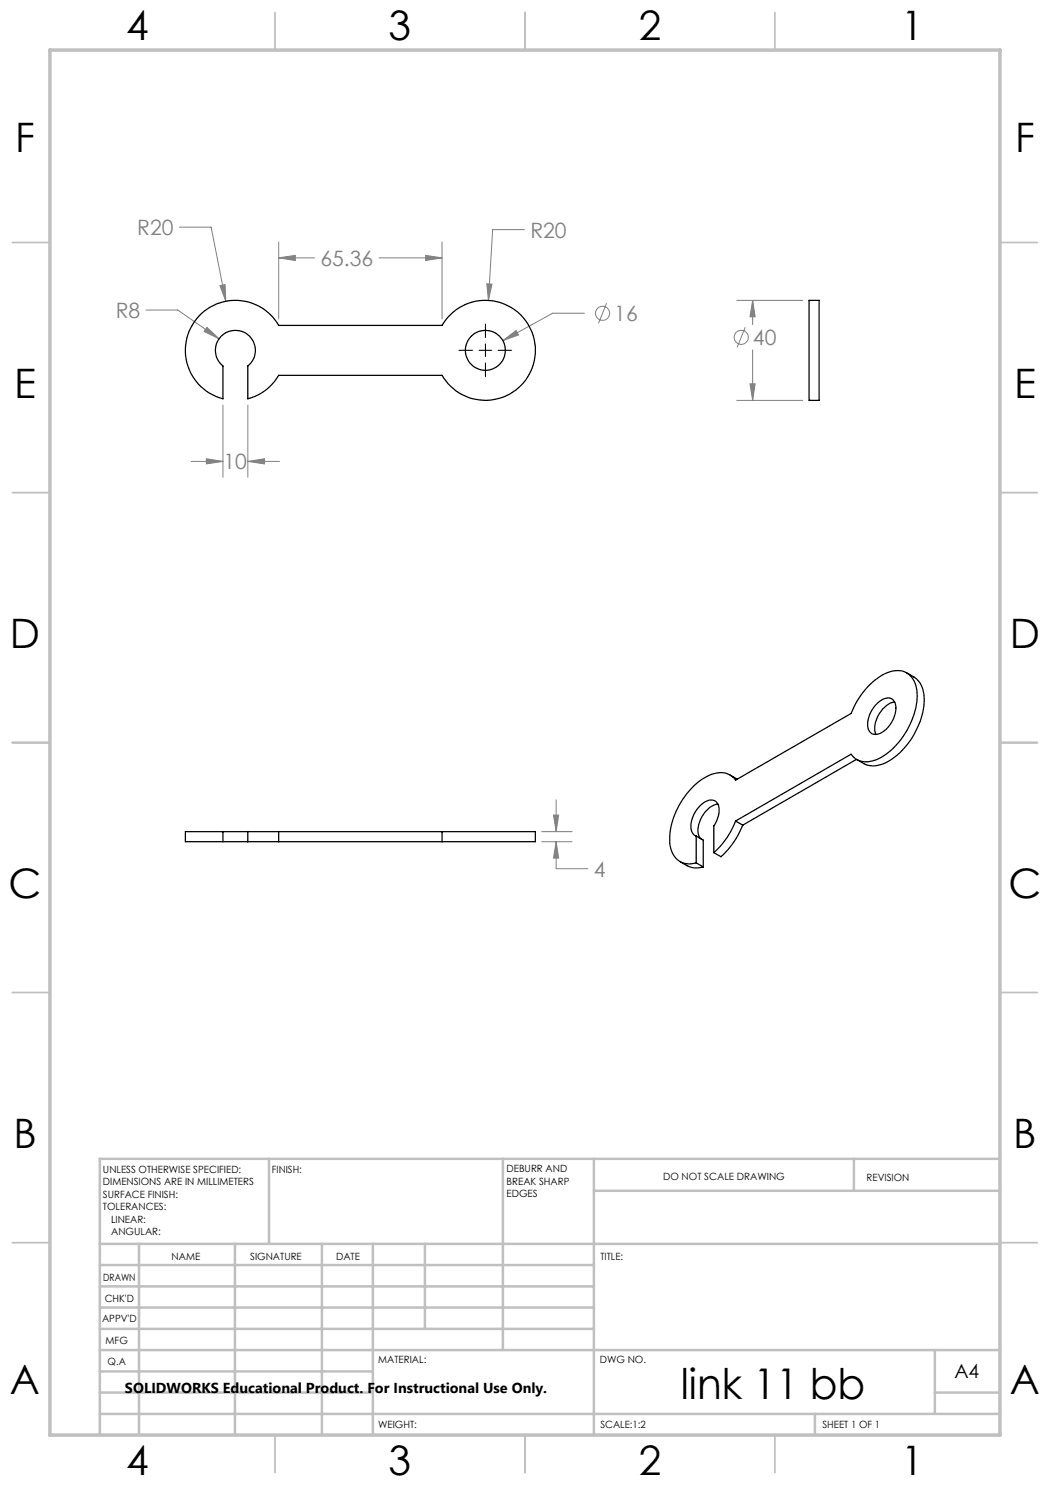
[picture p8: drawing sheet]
<svg xmlns="http://www.w3.org/2000/svg" width="210mm" height="297mm" viewBox="0 0 210 297" stroke-linecap="round" stroke-linejoin="round" font-family="sans-serif">
<g fill="none" stroke="#808080" stroke-width=".2">
<path d="M35.9 45.4h6.3l3 14.9M44 57.1l1-.2 .2 3.4zM55.7 51.6l3.4-.5v1zM55.7 48.4v15.4M55.7 51.6h7.2M75.8 51.6h12.6M85.1 51.1l3.3 .5-3.3 .5zM88.4 48.4v15.4M97.4 56.8h1l-.7 3.3zM104.9 45.9h-6.4l-.8 14.2M29.2 62h6.4l8.2 5.8M41.4 65.5l2.4 2.3-3-1.5z"/>
<path d="M100.6 68.1l2.6-2 .5 .9zM116.9 62.6h-6.4l-9.9 5.5M121.3 60.6l-1.6 4.1M147.4 60.1h13.1M149 65.4l-1.6 4.1M150 76.8h1l-.5 3.3zM150.5 60.1l.5 3.3h-1zM150.5 60.1v4.8M150.5 70v10.1M38.2 92.3h6.4M41.3 91.8l3.3 .5-3.3 .5zM44.6 81v14.5"/>
<path d="M49.6 92.3l3.3-.5v1zM49.6 81v14.5M49.6 92.3h6.3M147.4 80.1h13.1M111.2 160v6.3M108.3 168.3h6.1M108.3 166.3h6.1M110.7 163h1l-.5 3.3zM111.2 168.3l.5 3.3h-1zM111.2 168.3v5.4h6.4"/>
<circle cx="120.5" cy="62.7" r="1.41"/>
<circle cx="148.2" cy="67.5" r="1.41"/>
</g>
<path d="M91.8 70.1h2.7M95.8 70.1h2.6M97.1 64.8v2.7M97.1 68.8v2.5M97.1 72.6v2.7M99.6 70.1h2.7" fill="none" stroke="#000" stroke-width=".2"/>
<g fill="none" stroke="#c0c0c0" stroke-width=".35">
<path d="M55 2.5v7.5M105 2.5v7.5M155 2.5v7.5M2.5 48.5h7.5M200 48.5h7.5M2.5 98.5h7.5M200 98.5h7.5M2.5 148.5h7.5M200 148.5h7.5M2.5 198.5h7.5M200 198.5h7.5M2.5 248.5h7.5"/>
<path d="M200 248.5h7.5M55 287v7.5M105 287v7.5M155 287v7.5"/>
</g>
<g fill="none" stroke="#c0c0c0" stroke-width=".5">
<path d="M53.8 231.8v17M100.6 231.8v38.2M118.8 231.8v55.2M118.8 238.2h81.2M170.8 231.8v6.4M200 231.8h-180v55.2M20 248.8h180M20 257.3h98.8M20 253h98.8M27.8 248.8v38.2M47 248.8v38.2M64.4 248.8v38.2"/>
<path d="M74.6 248.8v38.2M85 248.8v17M20 265.8h98.8M20 261.5h98.8M20 278.5h54.6M20 274.3h54.6M20 270h180M187 278.5h13M187 270v12.8M20 282.8h180M163 282.8v4.2"/>
</g>
<path d="M10 10h190v277h-190z" fill="none" stroke="#c0c0c0" stroke-width=".7"/>
<path d="M85.1 51.1l3.3 .5-3.3 .5zM55.7 51.6l3.4-.5v1zM97.4 56.8l.3 3.3 .7-3.3zM44 57.1l1.2 3.2-.2-3.4zM100.6 68.1l3.1-1.1-.5-.9zM41.4 65.5l-.6 .8 3 1.5zM41.3 91.8l3.3 .5-3.3 .5zM49.6 92.3l3.3-.5v1zM150 76.8h1l-.5 3.3zM150.5 60.1l.5 3.3h-1zM111.2 168.3l.5 3.3h-1zM110.7 163h1l-.5 3.3z" fill="#808080"/>
<g fill="none" stroke="#000" stroke-width=".25">
<path d="M39.8 63.2a10 10 0 0 1 15.9 1.9h32.7a10 10 0 0 1 15.1-2.7 10 10 0 0 1 0 15.3 10 10 0 0 1-15.1-2.6h-32.7a9.9 9.9 0 0 1-6.1 4.7v-6.6a4 4 0 0 0 .4-5.8 4 4 0 0 0-5.9 0 4 4 0 0 0 .5 5.8v6.6a10 10 0 0 1-4.8-16.6zM161.8 60.1h2v20h-2zM181.4 134.6l1.4 .8a5.1 5.1 0 0 1 2 5.2 14.9 14.9 0 0 1-8.4 12.3 4.4 4.4 0 0 1-3.6-.2l-1.5-.8M146 155l1.5 .9M171.3 151.9l-22.7 13.1M175.1 141a2.92 2.92 0 0 1 3.3-1.2 2.82 2.82 0 0 1 .5 3.4 5 5 0 0 1-3.8 3.7 1.68 1.68 0 0 1-1.6-2 6.1 6.1 0 0 1 1.6-3.9zM178.9 140.4a5.5 5.5 0 0 0-4 4.9v.7l.3 .9M44.6 166.3h-7.5v2h7.5M44.6 166.3h5M44.6 168.3h5M44.6 166.3v2M49.6 166.3h6.1"/>
<path d="M49.6 168.3h6.1M49.6 166.3v2M55.7 166.3v2M55.7 166.3h32.7M55.7 168.3h32.7M88.4 166.3h18.7v2h-18.7M88.4 166.3v2M136 172.3l1.4 .8a4.3 4.3 0 0 0 3.3 .3M139.2 167.2a2.18 2.18 0 0 1-.9-2.7 5.7 5.7 0 0 1 3.6-4.5 1.8 1.8 0 0 1 1.9 2.4l-.4 1.6-.6 1.2v5.3M139.2 167.2v5.4M139.2 172.6l1.5 .8M139.2 167.2l1.5 .8v5.4"/>
<path d="M143.6 160.8a5.5 5.5 0 0 0-4 5.6l.1 .7 .5 .7M147.1 164.2l23.1-13.4a3.9 3.9 0 0 0 4.8 1.2 15 15 0 0 0 8.4-11.6 5.7 5.7 0 0 0-2-5.8 5.3 5.3 0 0 0-5.9 1.1 15.9 15.9 0 0 0-5.3 7l-23.1 13.3a3.8 3.8 0 0 0-4.8-1.1 14.9 14.9 0 0 0-8 10 7.5 7.5 0 0 0 .9 6.8 3.8 3.8 0 0 0 4 .9M147.1 164.2a16.1 16.1 0 0 1-4.3 6.3M147.1 164.2l1.5 .8M148.6 165a16.7 16.7 0 0 1-4.4 6.3l-1.4-.8"/>
<circle cx="97.1" cy="70.1" r="4"/>
</g>
<text font-size="8.5" x="136.2" y="279.7">link 11 bb</text>
<g font-size="8.1">
<text x="25.2" y="8">4</text>
<text x="77.7" y="8">3</text>
<text x="127.7" y="8">2</text>
<text x="180.2" y="8">1</text>
<text x="3" y="30.4">F</text>
<text x="203" y="30.4">F</text>
<text x="2.8" y="79.6">E</text>
<text x="202.8" y="79.6">E</text>
<text x="2" y="129.6">D</text>
<text x="202" y="129.6">D</text>
<text x="1.7" y="179.6">C</text>
<text x="201.7" y="179.6">C</text>
<text x="2.7" y="229.6">B</text>
<text x="202.7" y="229.6">B</text>
<text x="2" y="278.9">A</text>
<text x="202" y="278.9">A</text>
<text x="25.2" y="295">4</text>
<text x="77.7" y="295">3</text>
<text x="127.7" y="295">2</text>
<text x="180.2" y="295">1</text>
</g>
<g font-size="4.2" fill="#808080">
<text x="27.4" y="47">R20</text>
<text x="106.1" y="47.5">R20</text>
<text x="64.1" y="53.2">65.36</text>
<text x="23.1" y="63.6">R8</text>
<text x="122.9" y="64.2">16</text>
<text x="150.6" y="69">40</text>
<text x="44.7" y="93.9">10</text>
<text x="118.8" y="175.3">4</text>
</g>
<text font-size="3.9" x="190.9" y="275.5">A4</text>
<text font-size="2.9" x="25" y="278.6">SOLIDWORKS Educational Product. For Instructional Use Only.</text>
<g font-size="2">
<text x="20.6" y="234.6">UNLESS OTHERWISE SPECIFIED:</text>
<text x="20.6" y="237.1">DIMENSIONS ARE IN MILLIMETERS</text>
<text x="20.6" y="239.6">SURFACE FINISH:</text>
<text x="54.4" y="234.6">FINISH:</text>
<text x="101.3" y="234.5">DEBURR AND</text>
<text x="101.3" y="237">BREAK SHARP</text>
<text x="101.3" y="239.5">EDGES</text>
<text x="132.6" y="236">DO NOT SCALE DRAWING</text>
<text x="173.3" y="236.2">REVISION</text>
<text x="20.6" y="242.1">TOLERANCES:</text>
<text x="22.2" y="244.6">LINEAR:</text>
<text x="22.2" y="247.1">ANGULAR:</text>
<text x="34.3" y="252">NAME</text>
<text x="50" y="251.9">SIGNATURE</text>
<text x="67.2" y="251.9">DATE</text>
<text x="120.1" y="251.9">TITLE:</text>
<text x="20.6" y="256.1">DRAWN</text>
<text x="20.9" y="260.3">CHK'D</text>
<text x="20.4" y="264.4">APPV'D</text>
<text x="21.1" y="268.8">MFG</text>
<text x="21.5" y="273">Q.A</text>
<text x="75.6" y="272.5">MATERIAL:</text>
<text x="120" y="272.5">DWG NO.</text>
<text x="75.6" y="285.5">WEIGHT:</text>
<text x="120.1" y="285.6">SCALE:1:2</text>
<text x="164.5" y="285.6">SHEET 1 OF 1</text>
</g>
</svg>
